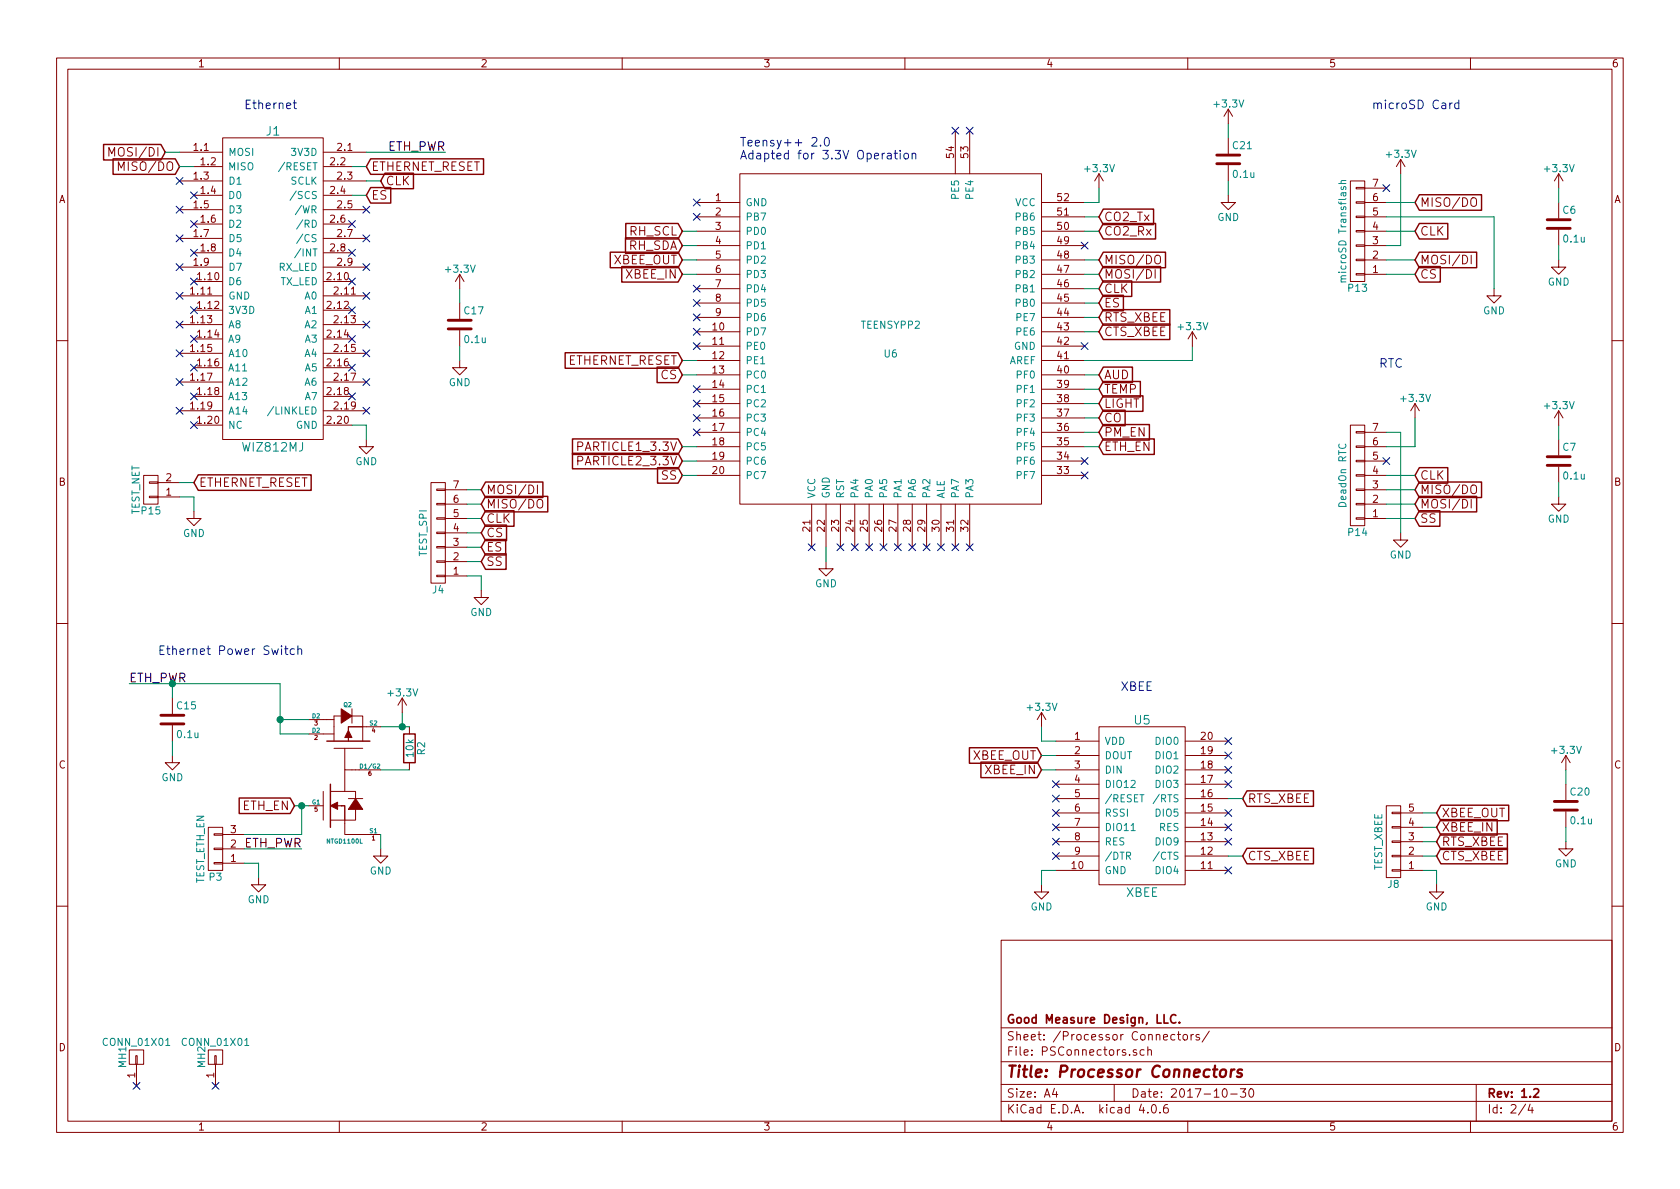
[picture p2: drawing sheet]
EESchema Schematic File Version 2
LIBS:power
LIBS:device
LIBS:transistors
LIBS:conn
LIBS:linear
LIBS:regul
LIBS:74xx
LIBS:cmos4000
LIBS:adc-dac
LIBS:memory
LIBS:xilinx
LIBS:microcontrollers
LIBS:dsp
LIBS:microchip
LIBS:analog_switches
LIBS:motorola
LIBS:texas
LIBS:intel
LIBS:audio
LIBS:interface
LIBS:digital-audio
LIBS:philips
LIBS:display
LIBS:cypress
LIBS:siliconi
LIBS:opto
LIBS:atmel
LIBS:contrib
LIBS:valves
LIBS:TEENSYPP2
LIBS:WIZ812MJ
LIBS:XBEE
LIBS:74LVC1T45
LIBS:metrix_parts
LIBS:mogar_KiCAD
LIBS:SparkFun
LIBS:SensorPod_Breakout_v2-cache
EELAYER 25 0
EELAYER END
$Descr A4 11693 8268
encoding utf-8
Sheet 2 4
Title "Processor Connectors"
Date "2017-10-30"
Rev "1.2"
Comp "Good Measure Design, LLC."
Comment1 ""
Comment2 ""
Comment3 ""
Comment4 ""
$EndDescr
$Comp
L CONN_01X01 MH1
U 1 1
P 950 7350
F 0 "MH1" H 950 7450 50  0000 C CNN
F 1 "CONN_01X01" V 1050 7350 50  0000 C CNN
F 2 "Mounting_Holes:MountingHole_3.2mm_M3" H 950 7350 60  0001 C CNN
F 3 "" H 950 7350 60  0000 C CNN
	1    950  7350
	0    -1   -1   0   
$EndComp
NoConn ~ 950  7550
$Comp
L CONN_01X01 MH2
U 1 1
P 1500 7350
F 0 "MH2" H 1500 7450 50  0000 C CNN
F 1 "CONN_01X01" V 1600 7350 50  0000 C CNN
F 2 "Mounting_Holes:MountingHole_3.2mm_M3" H 1500 7350 60  0001 C CNN
F 3 "" H 1500 7350 60  0000 C CNN
	1    1500 7350
	0    -1   -1   0   
$EndComp
NoConn ~ 1500 7550
$Comp
L CONN_01X07 P13
U 1 1
P 9450 1600
F 0 "P13" H 9450 2000 50  0000 C CNN
F 1 "microSD Transflash" V 9550 1600 50  0000 C CNN
F 2 "Mogar_Libs:SD_Card" H 9450 1600 50  0001 C CNN
F 3 "" H 9450 1600 50  0000 C CNN
	1    9450 1600
	-1   0    0    1   
$EndComp
Text GLabel 9850 1400 2    60   Input ~ 0
MISO/DO
Text GLabel 9850 1800 2    60   Input ~ 0
MOSI/DI
Text GLabel 9850 1900 2    60   Input ~ 0
CS
Text GLabel 9850 1600 2    60   Input ~ 0
CLK
NoConn ~ 9650 1300
$Comp
L +3.3V #PWR01
U 1 1
P 9750 1200
F 0 "#PWR01" H 9750 1050 50  0001 C CNN
F 1 "+3.3V" H 9750 1340 50  0000 C CNN
F 2 "" H 9750 1200 50  0000 C CNN
F 3 "" H 9750 1200 50  0000 C CNN
	1    9750 1200
	1    0    0    -1  
$EndComp
$Comp
L GND #PWR02
U 1 1
P 10400 2000
F 0 "#PWR02" H 10400 1750 50  0001 C CNN
F 1 "GND" H 10400 1850 50  0000 C CNN
F 2 "" H 10400 2000 50  0000 C CNN
F 3 "" H 10400 2000 50  0000 C CNN
	1    10400 2000
	1    0    0    -1  
$EndComp
$Comp
L CONN_01X07 P14
U 1 1
P 9450 3300
F 0 "P14" H 9450 3700 50  0000 C CNN
F 1 "DeadOn RTC" V 9550 3300 50  0000 C CNN
F 2 "Mogar_Libs:DeadOn_RTC" H 9450 3300 50  0001 C CNN
F 3 "" H 9450 3300 50  0000 C CNN
	1    9450 3300
	-1   0    0    1   
$EndComp
$Comp
L GND #PWR03
U 1 1
P 9750 3700
F 0 "#PWR03" H 9750 3450 50  0001 C CNN
F 1 "GND" H 9750 3550 50  0000 C CNN
F 2 "" H 9750 3700 50  0000 C CNN
F 3 "" H 9750 3700 50  0000 C CNN
	1    9750 3700
	1    0    0    -1  
$EndComp
NoConn ~ 9650 3200
Text GLabel 9850 3300 2    60   Input ~ 0
CLK
Text GLabel 9850 3400 2    60   Input ~ 0
MISO/DO
Text GLabel 9850 3500 2    60   Input ~ 0
MOSI/DI
Text GLabel 9850 3600 2    60   Input ~ 0
SS
Text Notes 9600 2550 0    60   ~ 0
RTC
Text Notes 9550 750  0    60   ~ 0
microSD Card
$Comp
L C C6
U 1 1
P 10850 1550
F 0 "C6" H 10875 1650 50  0000 L CNN
F 1 "0.1u" H 10875 1450 50  0000 L CNN
F 2 "Capacitors_SMD:C_0805" H 10888 1400 50  0001 C CNN
F 3 "" H 10850 1550 50  0000 C CNN
	1    10850 1550
	1    0    0    -1  
$EndComp
$Comp
L +3.3V #PWR04
U 1 1
P 10850 1300
F 0 "#PWR04" H 10850 1150 50  0001 C CNN
F 1 "+3.3V" H 10850 1440 50  0000 C CNN
F 2 "" H 10850 1300 50  0000 C CNN
F 3 "" H 10850 1300 50  0000 C CNN
	1    10850 1300
	1    0    0    -1  
$EndComp
$Comp
L GND #PWR05
U 1 1
P 10850 1800
F 0 "#PWR05" H 10850 1550 50  0001 C CNN
F 1 "GND" H 10850 1650 50  0000 C CNN
F 2 "" H 10850 1800 50  0000 C CNN
F 3 "" H 10850 1800 50  0000 C CNN
	1    10850 1800
	1    0    0    -1  
$EndComp
$Comp
L C C7
U 1 1
P 10850 3200
F 0 "C7" H 10875 3300 50  0000 L CNN
F 1 "0.1u" H 10875 3100 50  0000 L CNN
F 2 "Capacitors_SMD:C_0805" H 10888 3050 50  0001 C CNN
F 3 "" H 10850 3200 50  0000 C CNN
	1    10850 3200
	1    0    0    -1  
$EndComp
$Comp
L GND #PWR06
U 1 1
P 10850 3450
F 0 "#PWR06" H 10850 3200 50  0001 C CNN
F 1 "GND" H 10850 3300 50  0000 C CNN
F 2 "" H 10850 3450 50  0000 C CNN
F 3 "" H 10850 3450 50  0000 C CNN
	1    10850 3450
	1    0    0    -1  
$EndComp
$Comp
L TEENSYPP2 U6
U 1 1
P 6200 2350
F 0 "U6" H 6200 2250 50  0000 C CNN
F 1 "TEENSYPP2" H 6200 2450 50  0000 C CNN
F 2 "Mogar_Libs:TEENSYPP2" H 6200 2350 50  0001 C CNN
F 3 "DOCUMENTATION" H 6200 2350 50  0001 C CNN
	1    6200 2350
	1    0    0    -1  
$EndComp
$Comp
L WIZ812MJ J1
U 1 1
P 1900 1500
F 0 "J1" H 1900 2100 60  0000 C CNN
F 1 "WIZ812MJ" H 1900 -100 60  0000 C CNN
F 2 "Mogar_Libs:WIZ812MJ" H 1900 1350 60  0001 C CNN
F 3 "" H 1900 1350 60  0001 C CNN
	1    1900 1500
	1    0    0    -1  
$EndComp
$Comp
L XBEE U5
U 1 1
P 7950 5600
F 0 "U5" H 7950 6200 60  0000 C CNN
F 1 "XBEE" H 7950 5000 60  0000 C CNN
F 2 "Mogar_Libs:XBEE" H 7950 5750 60  0001 C CNN
F 3 "" H 7950 5750 60  0001 C CNN
	1    7950 5600
	1    0    0    -1  
$EndComp
Text GLabel 7250 5250 0    60   Input ~ 0
XBEE_OUT
Text GLabel 7250 5350 0    60   Input ~ 0
XBEE_IN
$Comp
L +3.3V #PWR07
U 1 1
P 7250 5050
F 0 "#PWR07" H 7250 4900 50  0001 C CNN
F 1 "+3.3V" H 7250 5190 50  0000 C CNN
F 2 "" H 7250 5050 50  0000 C CNN
F 3 "" H 7250 5050 50  0000 C CNN
	1    7250 5050
	1    0    0    -1  
$EndComp
Text Notes 1700 750  0    60   ~ 0
Ethernet
Text Notes 7800 4800 0    60   ~ 0
XBEE
Text Notes 5150 1100 0    60   ~ 0
Teensy++ 2.0\nAdapted for 3.3V Operation
Text GLabel 4750 3100 0    60   Input ~ 0
PARTICLE1_3.3V
Text GLabel 4750 3200 0    60   Input ~ 0
PARTICLE2_3.3V
Text GLabel 7650 1800 2    60   Input ~ 0
MISO/DO
Text GLabel 7650 1900 2    60   Input ~ 0
MOSI/DI
Text GLabel 7650 2000 2    60   Input ~ 0
CLK
Text GLabel 4750 3300 0    60   Input ~ 0
SS
Text GLabel 1150 1050 0    60   Input ~ 0
MOSI/DI
Text GLabel 1250 1150 0    60   Input ~ 0
MISO/DO
Text GLabel 2650 1250 2    60   Input ~ 0
CLK
Text GLabel 7650 2600 2    60   Input ~ 0
AUD
Text GLabel 7650 2700 2    60   Input ~ 0
TEMP
$Comp
L GND #PWR08
U 1 1
P 5750 3900
F 0 "#PWR08" H 5750 3650 50  0001 C CNN
F 1 "GND" H 5750 3750 50  0000 C CNN
F 2 "" H 5750 3900 50  0000 C CNN
F 3 "" H 5750 3900 50  0000 C CNN
	1    5750 3900
	1    0    0    -1  
$EndComp
$Comp
L C C21
U 1 1
P 8550 1100
F 0 "C21" H 8575 1200 50  0000 L CNN
F 1 "0.1u" H 8575 1000 50  0000 L CNN
F 2 "Capacitors_SMD:C_0805" H 8588 950 50  0001 C CNN
F 3 "" H 8550 1100 50  0000 C CNN
	1    8550 1100
	1    0    0    -1  
$EndComp
$Comp
L GND #PWR09
U 1 1
P 8550 1350
F 0 "#PWR09" H 8550 1100 50  0001 C CNN
F 1 "GND" H 8550 1200 50  0000 C CNN
F 2 "" H 8550 1350 50  0000 C CNN
F 3 "" H 8550 1350 50  0000 C CNN
	1    8550 1350
	1    0    0    -1  
$EndComp
$Comp
L C C17
U 1 1
P 3200 2250
F 0 "C17" H 3225 2350 50  0000 L CNN
F 1 "0.1u" H 3225 2150 50  0000 L CNN
F 2 "Capacitors_SMD:C_0805" H 3238 2100 50  0001 C CNN
F 3 "" H 3200 2250 50  0000 C CNN
	1    3200 2250
	1    0    0    -1  
$EndComp
$Comp
L +3.3V #PWR010
U 1 1
P 3200 2000
F 0 "#PWR010" H 3200 1850 50  0001 C CNN
F 1 "+3.3V" H 3200 2140 50  0000 C CNN
F 2 "" H 3200 2000 50  0000 C CNN
F 3 "" H 3200 2000 50  0000 C CNN
	1    3200 2000
	1    0    0    -1  
$EndComp
$Comp
L GND #PWR011
U 1 1
P 3200 2500
F 0 "#PWR011" H 3200 2250 50  0001 C CNN
F 1 "GND" H 3200 2350 50  0000 C CNN
F 2 "" H 3200 2500 50  0000 C CNN
F 3 "" H 3200 2500 50  0000 C CNN
	1    3200 2500
	1    0    0    -1  
$EndComp
$Comp
L GND #PWR012
U 1 1
P 2550 3050
F 0 "#PWR012" H 2550 2800 50  0001 C CNN
F 1 "GND" H 2550 2900 50  0000 C CNN
F 2 "" H 2550 3050 50  0000 C CNN
F 3 "" H 2550 3050 50  0000 C CNN
	1    2550 3050
	1    0    0    -1  
$EndComp
Text GLabel 2550 1150 2    60   Input ~ 0
ETHERNET_RESET
$Comp
L C C20
U 1 1
P 10900 5600
F 0 "C20" H 10925 5700 50  0000 L CNN
F 1 "0.1u" H 10925 5500 50  0000 L CNN
F 2 "Capacitors_SMD:C_0805" H 10938 5450 50  0001 C CNN
F 3 "" H 10900 5600 50  0000 C CNN
	1    10900 5600
	1    0    0    -1  
$EndComp
$Comp
L +3.3V #PWR013
U 1 1
P 10900 5350
F 0 "#PWR013" H 10900 5200 50  0001 C CNN
F 1 "+3.3V" H 10900 5490 50  0000 C CNN
F 2 "" H 10900 5350 50  0000 C CNN
F 3 "" H 10900 5350 50  0000 C CNN
	1    10900 5350
	1    0    0    -1  
$EndComp
$Comp
L GND #PWR014
U 1 1
P 10900 5850
F 0 "#PWR014" H 10900 5600 50  0001 C CNN
F 1 "GND" H 10900 5700 50  0000 C CNN
F 2 "" H 10900 5850 50  0000 C CNN
F 3 "" H 10900 5850 50  0000 C CNN
	1    10900 5850
	1    0    0    -1  
$EndComp
$Comp
L GND #PWR015
U 1 1
P 7250 6150
F 0 "#PWR015" H 7250 5900 50  0001 C CNN
F 1 "GND" H 7250 6000 50  0000 C CNN
F 2 "" H 7250 6150 60  0000 C CNN
F 3 "" H 7250 6150 60  0000 C CNN
	1    7250 6150
	1    0    0    -1  
$EndComp
Text GLabel 8650 5550 2    60   Input ~ 0
RTS_XBEE
Text GLabel 8650 5950 2    60   Input ~ 0
CTS_XBEE
Wire Wire Line
	9650 1400 9850 1400
Wire Wire Line
	9650 1500 10400 1500
Wire Wire Line
	9650 1600 9850 1600
Wire Wire Line
	9650 1800 9850 1800
Wire Wire Line
	9650 1700 9750 1700
Wire Wire Line
	9750 1700 9750 1200
Wire Wire Line
	10400 1500 10400 2000
Wire Wire Line
	9650 3000 9750 3000
Wire Wire Line
	9750 3000 9750 3700
Wire Wire Line
	9650 3100 9850 3100
Wire Wire Line
	9850 3100 9850 2900
Wire Wire Line
	9650 3300 9850 3300
Wire Wire Line
	9650 3400 9850 3400
Wire Wire Line
	9650 3500 9850 3500
Wire Wire Line
	9650 3600 9850 3600
Wire Wire Line
	10850 1400 10850 1300
Wire Wire Line
	10850 1700 10850 1800
Wire Wire Line
	10850 3050 10850 2950
Wire Wire Line
	10850 3350 10850 3450
Wire Wire Line
	7350 5250 7250 5250
Wire Wire Line
	7350 5350 7250 5350
Wire Wire Line
	7250 5050 7250 5150
Wire Wire Line
	7250 5150 7350 5150
Wire Wire Line
	4850 3200 4750 3200
Wire Wire Line
	7550 1800 7650 1800
Wire Wire Line
	7550 1900 7650 1900
Wire Wire Line
	7550 2000 7650 2000
Wire Wire Line
	7550 2200 7650 2200
Wire Wire Line
	1250 1050 1150 1050
Wire Wire Line
	1350 1150 1250 1150
Wire Wire Line
	2550 1250 2650 1250
Wire Wire Line
	7550 2600 7650 2600
Wire Wire Line
	7550 2500 8300 2500
Wire Wire Line
	7550 1400 7650 1400
Wire Wire Line
	7550 2700 7650 2700
Wire Wire Line
	5750 3800 5750 3900
Wire Wire Line
	8550 950  8550 850 
Wire Wire Line
	8550 1250 8550 1350
Wire Wire Line
	3200 2100 3200 2000
Wire Wire Line
	3200 2400 3200 2500
Wire Wire Line
	2550 1050 3100 1050
Wire Wire Line
	2450 2950 2550 2950
Wire Wire Line
	2550 2950 2550 3050
Wire Wire Line
	7650 1400 7650 1300
Wire Wire Line
	7550 2300 7650 2300
Wire Wire Line
	4750 3300 4850 3300
Wire Wire Line
	4750 1900 4850 1900
Wire Wire Line
	4750 1800 4850 1800
Wire Wire Line
	8550 5550 8650 5550
Wire Wire Line
	8550 5950 8650 5950
Wire Wire Line
	10900 5450 10900 5350
Wire Wire Line
	10900 5750 10900 5850
Wire Wire Line
	7350 6050 7250 6050
Wire Wire Line
	7250 6050 7250 6150
Wire Wire Line
	8300 2500 8300 2400
NoConn ~ 1250 1250
NoConn ~ 1350 1350
NoConn ~ 1250 1450
NoConn ~ 1350 1550
NoConn ~ 1250 1650
NoConn ~ 1350 1750
NoConn ~ 1250 1850
NoConn ~ 1350 1950
NoConn ~ 1250 2050
NoConn ~ 1350 2150
NoConn ~ 1250 2250
NoConn ~ 1350 2350
NoConn ~ 1250 2450
NoConn ~ 1350 2550
NoConn ~ 1250 2650
NoConn ~ 1350 2750
NoConn ~ 1250 2850
NoConn ~ 1350 2950
NoConn ~ 2550 2850
NoConn ~ 2450 2750
NoConn ~ 2550 2650
NoConn ~ 2450 2550
NoConn ~ 2550 2450
NoConn ~ 2450 2350
NoConn ~ 2550 2250
NoConn ~ 2450 2150
NoConn ~ 2550 2050
NoConn ~ 2450 1950
NoConn ~ 2550 1850
NoConn ~ 2450 1750
NoConn ~ 2450 1550
NoConn ~ 2550 1450
NoConn ~ 4850 1400
NoConn ~ 4850 1500
NoConn ~ 4850 2000
NoConn ~ 4850 2100
NoConn ~ 4850 2200
NoConn ~ 4850 2300
NoConn ~ 4850 2700
NoConn ~ 4850 2800
NoConn ~ 4850 2900
NoConn ~ 4850 3000
NoConn ~ 5650 3800
NoConn ~ 5850 3800
NoConn ~ 5950 3800
NoConn ~ 6050 3800
NoConn ~ 6150 3800
NoConn ~ 6250 3800
NoConn ~ 6350 3800
NoConn ~ 6450 3800
NoConn ~ 6550 3800
NoConn ~ 6650 3800
NoConn ~ 6750 3800
NoConn ~ 7550 3300
NoConn ~ 7550 3200
NoConn ~ 7550 2400
NoConn ~ 7550 1700
NoConn ~ 7350 5450
NoConn ~ 7350 5550
NoConn ~ 7350 5650
NoConn ~ 7350 5750
NoConn ~ 7350 5850
NoConn ~ 7350 5950
NoConn ~ 8550 6050
NoConn ~ 8550 5850
NoConn ~ 8550 5750
NoConn ~ 8550 5650
NoConn ~ 8550 5450
NoConn ~ 8550 5350
NoConn ~ 8550 5250
NoConn ~ 8550 5150
NoConn ~ 6650 900 
NoConn ~ 6750 900 
Wire Wire Line
	9850 1900 9650 1900
Text GLabel 4750 2600 0    60   Input ~ 0
CS
Wire Wire Line
	4750 3100 4850 3100
Wire Wire Line
	2450 1150 2550 1150
Wire Wire Line
	4850 2500 4750 2500
Text GLabel 4750 2500 0    60   Input ~ 0
ETHERNET_RESET
Wire Wire Line
	4850 1700 4750 1700
Wire Wire Line
	4850 1600 4750 1600
Text GLabel 4750 1700 0    60   Input ~ 0
RH_SDA
Text GLabel 4750 1600 0    60   Input ~ 0
RH_SCL
Wire Wire Line
	7550 2800 7650 2800
Text GLabel 7650 2800 2    60   Input ~ 0
LIGHT
Text GLabel 7650 1500 2    60   Input ~ 0
CO2_Tx
Text GLabel 7650 1600 2    60   Input ~ 0
CO2_Rx
Wire Wire Line
	7550 1500 7650 1500
Wire Wire Line
	7550 1600 7650 1600
Text GLabel 7650 2900 2    60   Input ~ 0
CO
Wire Wire Line
	7550 2900 7650 2900
Text GLabel 2550 1350 2    60   Input ~ 0
ES
Wire Wire Line
	4850 2600 4750 2600
Text GLabel 7650 2100 2    60   Input ~ 0
ES
Wire Wire Line
	3250 3500 3350 3500
Wire Wire Line
	3250 3600 3350 3600
Wire Wire Line
	3250 3700 3350 3700
Wire Wire Line
	3250 3800 3350 3800
Wire Wire Line
	3250 3900 3350 3900
Wire Wire Line
	3250 4000 3350 4000
Wire Wire Line
	3350 4000 3350 4100
Wire Wire Line
	3250 3400 3350 3400
$Comp
L GND #PWR016
U 1 1
P 3350 4100
F 0 "#PWR016" H 3350 3850 50  0001 C CNN
F 1 "GND" H 3350 3950 50  0000 C CNN
F 2 "" H 3350 4100 50  0000 C CNN
F 3 "" H 3350 4100 50  0000 C CNN
	1    3350 4100
	1    0    0    -1  
$EndComp
Text GLabel 3350 3500 2    60   Input ~ 0
MISO/DO
Text GLabel 3350 3400 2    60   Input ~ 0
MOSI/DI
Text GLabel 3350 3600 2    60   Input ~ 0
CLK
Text GLabel 3350 3700 2    60   Input ~ 0
CS
Text GLabel 3350 3800 2    60   Input ~ 0
ES
Text GLabel 3350 3900 2    60   Input ~ 0
SS
$Comp
L CONN_01X02 P15
U 1 1
P 1050 3400
F 0 "P15" H 1050 3550 50  0000 C CNN
F 1 "TEST_NET" V 1150 3400 50  0000 C CNN
F 2 "Pin_Headers:Pin_Header_Straight_1x02_Pitch2.54mm" H 1050 3400 50  0001 C CNN
F 3 "" H 1050 3400 50  0000 C CNN
	1    1050 3400
	-1   0    0    1   
$EndComp
Wire Wire Line
	1250 3350 1350 3350
Wire Wire Line
	1250 3450 1350 3450
Wire Wire Line
	1350 3450 1350 3550
$Comp
L GND #PWR017
U 1 1
P 1350 3550
F 0 "#PWR017" H 1350 3300 50  0001 C CNN
F 1 "GND" H 1350 3400 50  0000 C CNN
F 2 "" H 1350 3550 50  0000 C CNN
F 3 "" H 1350 3550 50  0000 C CNN
	1    1350 3550
	1    0    0    -1  
$EndComp
Text GLabel 1350 3350 2    60   Input ~ 0
ETHERNET_RESET
Wire Wire Line
	9900 5650 10000 5650
Wire Wire Line
	9900 5750 10000 5750
Wire Wire Line
	9900 5850 10000 5850
Wire Wire Line
	9900 5950 10000 5950
Wire Wire Line
	9900 6050 10000 6050
Wire Wire Line
	10000 6050 10000 6150
$Comp
L GND #PWR018
U 1 1
P 10000 6150
F 0 "#PWR018" H 10000 5900 50  0001 C CNN
F 1 "GND" H 10000 6000 50  0000 C CNN
F 2 "" H 10000 6150 60  0000 C CNN
F 3 "" H 10000 6150 60  0000 C CNN
	1    10000 6150
	1    0    0    -1  
$EndComp
Text GLabel 10000 5650 2    60   Input ~ 0
XBEE_OUT
Text GLabel 10000 5750 2    60   Input ~ 0
XBEE_IN
Text GLabel 10000 5850 2    60   Input ~ 0
RTS_XBEE
Text GLabel 10000 5950 2    60   Input ~ 0
CTS_XBEE
NoConn ~ 2550 1650
Wire Wire Line
	2450 1350 2550 1350
Wire Wire Line
	7550 2100 7650 2100
NoConn ~ 4850 2400
Wire Wire Line
	7550 3000 7650 3000
Text GLabel 7650 3000 2    60   Input ~ 0
PM_EN
Text GLabel 4750 1800 0    60   Input ~ 0
XBEE_OUT
Text GLabel 4750 1900 0    60   Input ~ 0
XBEE_IN
Text GLabel 7650 2200 2    60   Input ~ 0
RTS_XBEE
Text GLabel 7650 2300 2    60   Input ~ 0
CTS_XBEE
$Comp
L +3.3V #PWR019
U 1 1
P 8300 2400
F 0 "#PWR019" H 8300 2250 50  0001 C CNN
F 1 "+3.3V" H 8300 2540 50  0000 C CNN
F 2 "" H 8300 2400 50  0000 C CNN
F 3 "" H 8300 2400 50  0000 C CNN
	1    8300 2400
	1    0    0    -1  
$EndComp
$Comp
L +3.3V #PWR020
U 1 1
P 7650 1300
F 0 "#PWR020" H 7650 1150 50  0001 C CNN
F 1 "+3.3V" H 7650 1440 50  0000 C CNN
F 2 "" H 7650 1300 50  0000 C CNN
F 3 "" H 7650 1300 50  0000 C CNN
	1    7650 1300
	1    0    0    -1  
$EndComp
$Comp
L +3.3V #PWR021
U 1 1
P 8550 850
F 0 "#PWR021" H 8550 700 50  0001 C CNN
F 1 "+3.3V" H 8550 990 50  0000 C CNN
F 2 "" H 8550 850 50  0000 C CNN
F 3 "" H 8550 850 50  0000 C CNN
	1    8550 850 
	1    0    0    -1  
$EndComp
$Comp
L +3.3V #PWR022
U 1 1
P 10850 2950
F 0 "#PWR022" H 10850 2800 50  0001 C CNN
F 1 "+3.3V" H 10850 3090 50  0000 C CNN
F 2 "" H 10850 2950 50  0000 C CNN
F 3 "" H 10850 2950 50  0000 C CNN
	1    10850 2950
	1    0    0    -1  
$EndComp
$Comp
L +3.3V #PWR023
U 1 1
P 9850 2900
F 0 "#PWR023" H 9850 2750 50  0001 C CNN
F 1 "+3.3V" H 9850 3040 50  0000 C CNN
F 2 "" H 9850 2900 50  0000 C CNN
F 3 "" H 9850 2900 50  0000 C CNN
	1    9850 2900
	1    0    0    -1  
$EndComp
$Comp
L C C15
U 1 1
P 1200 5000
F 0 "C15" H 1225 5100 50  0000 L CNN
F 1 "0.1u" H 1225 4900 50  0000 L CNN
F 2 "Capacitors_SMD:C_0805" H 1238 4850 50  0001 C CNN
F 3 "" H 1200 5000 50  0000 C CNN
	1    1200 5000
	1    0    0    -1  
$EndComp
$Comp
L GND #PWR024
U 1 1
P 1200 5250
F 0 "#PWR024" H 1200 5000 50  0001 C CNN
F 1 "GND" H 1200 5100 50  0000 C CNN
F 2 "" H 1200 5250 50  0000 C CNN
F 3 "" H 1200 5250 50  0000 C CNN
	1    1200 5250
	1    0    0    -1  
$EndComp
Wire Wire Line
	1200 4850 1200 4750
Wire Wire Line
	1200 5150 1200 5250
$Comp
L NTGD1100L Q2
U 1 1
P 2400 5350
F 0 "Q2" V 2850 5400 30  0000 R CNN
F 1 "NTGD1100L" V 1900 5475 30  0000 R CNN
F 2 "TO_SOT_Packages_SMD:TSOT-23-6_HandSoldering" V 2150 5250 60  0001 C CNN
F 3 "" V 2150 5250 60  0000 C CNN
	1    2400 5350
	0    1    -1   0   
$EndComp
$Comp
L R R2
U 1 1
P 2850 5200
F 0 "R2" V 2930 5200 50  0000 C CNN
F 1 "10k" V 2850 5200 50  0000 C CNN
F 2 "Resistors_SMD:R_0805" V 2780 5200 50  0001 C CNN
F 3 "" H 2850 5200 50  0000 C CNN
	1    2850 5200
	1    0    0    -1  
$EndComp
Wire Wire Line
	2650 5350 2850 5350
Wire Wire Line
	2650 5050 2850 5050
Wire Wire Line
	2800 4950 2800 5050
Connection ~ 2800 5050
Wire Wire Line
	2150 5000 1950 5000
Wire Wire Line
	1950 4750 1950 5100
Wire Wire Line
	900  4750 1950 4750
Wire Wire Line
	1950 5100 2150 5100
Connection ~ 1950 5000
$Comp
L GND #PWR025
U 1 1
P 2650 5900
F 0 "#PWR025" H 2650 5650 50  0001 C CNN
F 1 "GND" H 2650 5750 50  0000 C CNN
F 2 "" H 2650 5900 50  0000 C CNN
F 3 "" H 2650 5900 50  0000 C CNN
	1    2650 5900
	1    0    0    -1  
$EndComp
Wire Wire Line
	2650 5900 2650 5800
Wire Wire Line
	2150 5600 2050 5600
Text GLabel 2050 5600 0    60   Input ~ 0
ETH_EN
$Comp
L GND #PWR026
U 1 1
P 1800 6100
F 0 "#PWR026" H 1800 5850 50  0001 C CNN
F 1 "GND" H 1800 5950 50  0000 C CNN
F 2 "" H 1800 6100 50  0000 C CNN
F 3 "" H 1800 6100 50  0000 C CNN
	1    1800 6100
	1    0    0    -1  
$EndComp
Wire Wire Line
	1800 6100 1800 6000
Wire Wire Line
	2100 5800 2100 5600
Connection ~ 2100 5600
Text Notes 1100 4550 0    60   ~ 0
Ethernet Power Switch
$Comp
L +3.3V #PWR027
U 1 1
P 2800 4950
F 0 "#PWR027" H 2800 4800 50  0001 C CNN
F 1 "+3.3V" H 2800 5090 50  0000 C CNN
F 2 "" H 2800 4950 50  0000 C CNN
F 3 "" H 2800 4950 50  0000 C CNN
	1    2800 4950
	1    0    0    -1  
$EndComp
Text Label 3100 1050 2    60   ~ 0
ETH_PWR
Text Label 900  4750 0    60   ~ 0
ETH_PWR
Connection ~ 1200 4750
Text GLabel 7650 3100 2    60   Input ~ 0
ETH_EN
Wire Wire Line
	7650 3100 7550 3100
$Comp
L CONN_01X05 J8
U 1 1
P 9700 5850
F 0 "J8" H 9700 6150 50  0000 C CNN
F 1 "TEST_XBEE" V 9800 5850 50  0000 C CNN
F 2 "Pin_Headers:Pin_Header_Straight_1x05_Pitch2.54mm" H 9700 5850 50  0001 C CNN
F 3 "" H 9700 5850 50  0001 C CNN
	1    9700 5850
	-1   0    0    1   
$EndComp
$Comp
L CONN_01X07 J4
U 1 1
P 3050 3700
F 0 "J4" H 3050 4100 50  0000 C CNN
F 1 "TEST_SPI" V 3150 3700 50  0000 C CNN
F 2 "Pin_Headers:Pin_Header_Straight_1x07_Pitch2.54mm" H 3050 3700 50  0001 C CNN
F 3 "" H 3050 3700 50  0001 C CNN
	1    3050 3700
	-1   0    0    1   
$EndComp
$Comp
L CONN_01X03 P3
U 1 1
P 1500 5900
F 0 "P3" H 1500 6100 50  0000 C CNN
F 1 "TEST_ETH_EN" V 1600 5900 50  0000 C CNN
F 2 "Pin_Headers:Pin_Header_Straight_1x03_Pitch2.54mm" H 1500 5900 50  0001 C CNN
F 3 "" H 1500 5900 50  0001 C CNN
	1    1500 5900
	-1   0    0    1   
$EndComp
Wire Wire Line
	1700 5800 2100 5800
Wire Wire Line
	1700 5900 2100 5900
Text Label 2100 5900 2    60   ~ 0
ETH_PWR
Wire Wire Line
	1800 6000 1700 6000
$EndSCHEMATC
